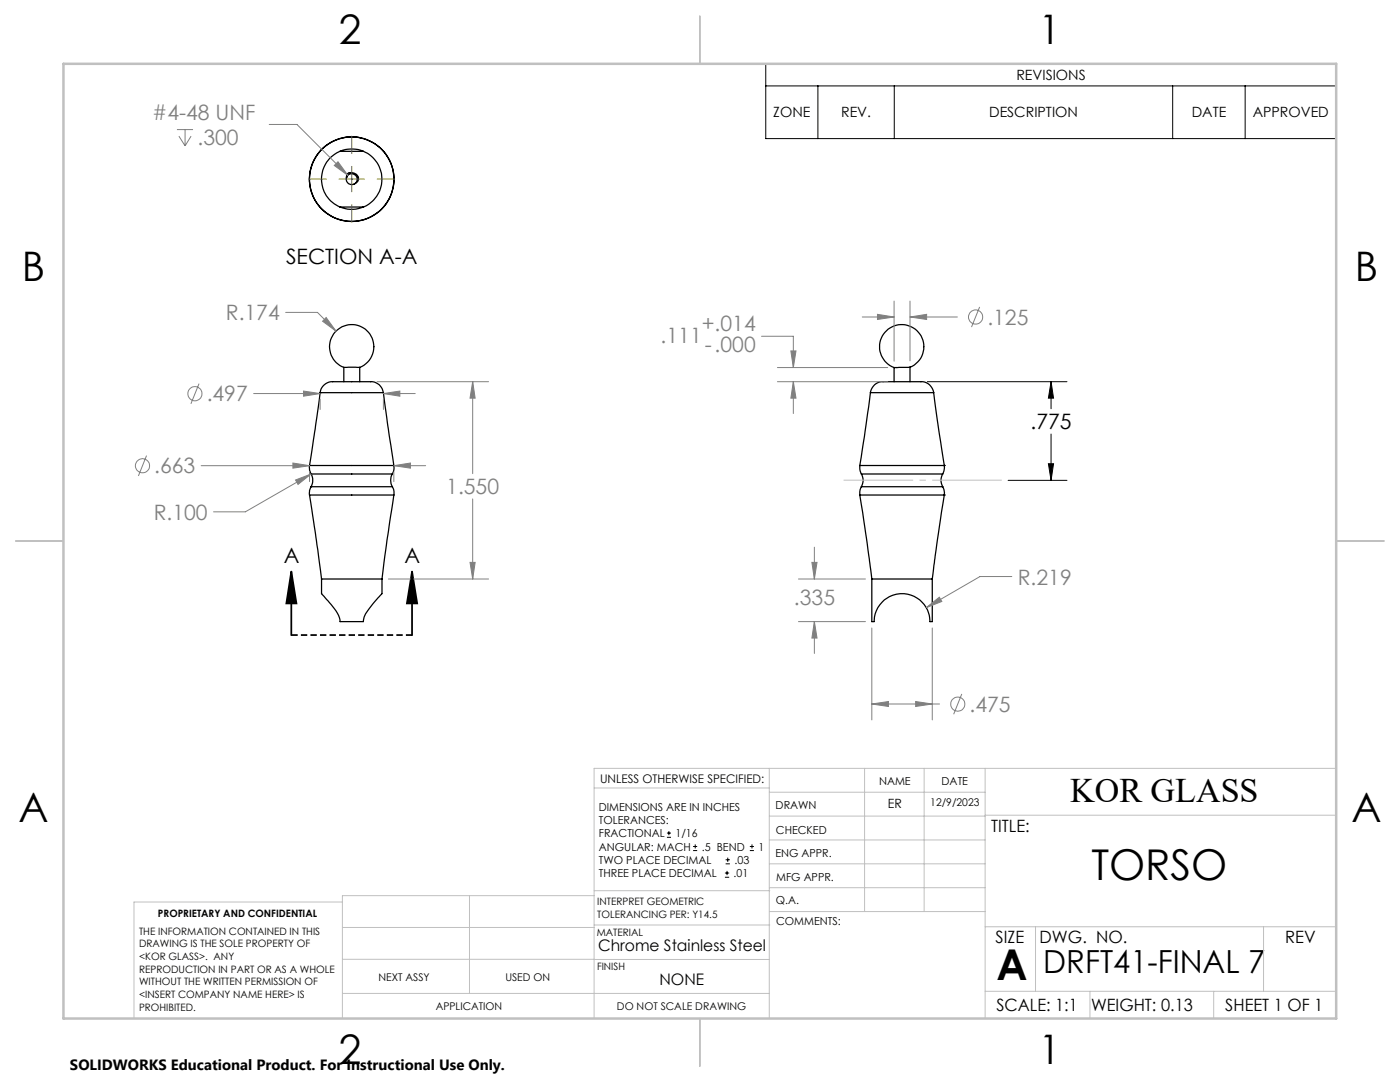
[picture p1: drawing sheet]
<svg xmlns="http://www.w3.org/2000/svg" width="279mm" height="216mm" viewBox="0 0 279 216" stroke-linecap="round" stroke-linejoin="round" font-family="sans-serif">
<g fill="none" stroke="#000" stroke-width=".25">
<path d="M67.9 30.2a6 6 0 0 0-3.7 5.6 6 6 0 0 0 3.7 5.5M67.9 30.2a6 6 0 0 1 4.6 0M67.9 30.2h4.6M69.1 35.5a1.09 1.09 0 0 1 1.8-.5 1.09 1.09 0 0 1-.3 1.8M69.2 35.3l-.1 .3M69.4 34.6a1.43 1.43 0 0 1 2.1 1.2 1.22 1.22 0 0 1-1.4 1 1.22 1.22 0 0 1-1-1.5zM72.5 30.2a6 6 0 0 1 3.7 5.6 6 6 0 0 1-3.7 5.5M67.9 41.3a6 6 0 0 0 4.6 0M67.9 41.3h4.6M63.9 78.4l-2.1 14.5M63.9 78.4a2.75 2.75 0 0 1 3.4-2.2h5.8a2.75 2.75 0 0 1 3.4 2.2M63.9 78.4h.1"/>
<path d="M63.9 78.4h12.6M68.6 73.3a4.4 4.4 0 0 1-1.9-6.8 4.4 4.4 0 0 1 7 0 4.4 4.4 0 0 1-1.9 6.8M68.6 73.3h3.2M68.6 73.3v2.9M71.8 73.3v2.9M76.5 78.4l2.1 14.5M173.7 78.4l-2.1 14.5M173.7 78.4a2.79 2.79 0 0 1 3.5-2.2h6.2a2.54 2.54 0 0 1 2.9 2.2M173.7 78.4h12.6M178.4 73.3v2.9M181.6 73.3a4.4 4.4 0 0 0 1.8-6.9 4.4 4.4 0 0 0-7.1 .2 4.4 4.4 0 0 0 2.1 6.7M181.6 73.3h-3.2"/>
<path d="M181.6 73.3v2.9M186.3 78.4l2.2 14.5M61.8 98.8l2.4 16.7M61.8 92.9a2.36 2.36 0 0 0 .3 1.7M61.8 98.8h16.8M61.8 92.9h16.8M62.1 97.1a2.23 2.23 0 0 0-.3 1.7M62.1 94.6a2.7 2.7 0 0 1 0 2.5M62.1 94.6h16.2M62.1 97.1h16.2M78.3 97.1l.3 .6v1.1M78.3 94.6a2.46 2.46 0 0 0 0 2.5"/>
<path d="M78.6 98.8l-2.4 16.7M78.6 92.9v.9l-.3 .8M171.6 98.8l2.4 16.7M171.6 92.9l.1 1.1 .2 .6M171.6 98.8h16.9M171.6 92.9h16.9M171.9 97.1l-.2 .6-.1 1.1M171.9 94.6a2.46 2.46 0 0 1 0 2.5M171.9 94.6h16.2M171.9 97.1h16.2M188.1 97.1l.3 .6 .1 1.1M188.1 94.6a2.46 2.46 0 0 0 0 2.5"/>
<path d="M188.5 98.8l-2.4 16.7M188.5 92.9l-.1 1.1-.3 .6M188.5 98.8h.1M188.5 92.9h.1M64.2 115.5h12M64.2 115.5v3l1 1.1a8.2 8.2 0 0 1 2.7 4.4h4.6a5.2 5.2 0 0 1 1.5-3l2.2-2.5M76.2 115.5v3M174 115.5h12.1M174 115.5v8.5h.4a5.6 5.6 0 0 1 5.6-5.6 5.6 5.6 0 0 1 5.6 5.6h.5v-8.5"/>
<circle cx="70.2" cy="35.8" r="8.4"/>
<circle cx="70.2" cy="35.7" r="8.5"/>
</g>
<g fill="none" stroke="#808080" stroke-width=".2">
<path d="M35.3 25.9h3.2M35.7 27.2l1.2 1.9M36.9 25.9v3.2M38.1 27.2l-1.2 1.9M53.7 24.8h5.6l10.1 10.2M66.7 33l.8-.7 1.9 2.7zM39.7 76.6l-1.6 4M50.6 78.5h13.3M57 62.3h6.4l3.7 3.8M60.6 78l3.3 .5-3.3 .6zM63.9 79.6v2.1M65.1 63.4l2 2.7-2.7-2z"/>
<path d="M75.2 76.2h22.3M76.5 78.5l3.3-.5v1.1zM76.5 79.6v2.1M76.5 78.5h6.4M94.3 76.2l.5 3.2h-1zM94.3 76.2v18.3M152 67.1h6.3v6.2M155.2 76.2h22M155.2 73.3h22M157.8 70h1.1l-.6 3.3zM158.3 76.2l.6 3.2h-1.1zM158.3 76.2v6.3"/>
<path d="M172.1 63.3h6.3M175.1 62.7l3.3 .6-3.3 .4zM178.4 60.1v12M181.6 63.3l3.3-.6v1zM181.6 60.1v11.9M181.6 63.3h9.5M195.5 61.2l-1.6 4.1M29.2 90.9l-1.6 4.1M40.1 92.9h21.7M58.5 92.4l3.3 .5-3.3 .5zM59 95.8l3.1-1.2-2.6 2.1zM61.8 94.2v1.9"/>
<path d="M62.1 94.6l-13.1 7.5h-6.4M78.6 92.9l3.3-.5v1zM78.6 94.2v1.9M78.6 92.9h6.3M94.3 99.6v15.9M77.5 115.5h20M93.8 112.2h1l-.5 3.3zM159.3 115.5h13.4M162 112.2h1.1l-.6 3.3zM162.5 109.2v6.3M201.9 115h-6.3l-10.7 6.2M159.3 124h13.4"/>
<path d="M162.5 124l.6 3.3h-1.1zM162.5 124v6.4M174 125.3v18.4M182.7 140l3.4 .5-3.4 .5zM184.9 121.2l2.6-2 .5 .8zM186.1 125.3v18.4M191.9 138.5l-1.6 4M174 140.5l3.3-.5v1zM174 140.5h13.5"/>
<circle cx="38.9" cy="78.6" r="1.42"/>
<circle cx="194.7" cy="63.3" r="1.41"/>
<circle cx="28.4" cy="92.9" r="1.41"/>
<circle cx="191.1" cy="140.5" r="1.41"/>
</g>
<g fill="none" stroke="#000" stroke-width=".2">
<path d="M152.8 12.7h113.9v15h-113.9zM152.8 17.1h113.9M163.2 17.1v10.6M178.5 17.1v10.6M234 17.1v10.6M248.5 17.1v10.6M185.1 76.2h27.8M209.8 76.2l.5 3.2h-1.1zM209.8 76.2v5.4M201.2 95.8h11.7M209.2 92.5h1.1l-.5 3.3zM209.8 86.6v9.2"/>
<path d="M133.1 167.1h.8M133.1 166.2h.8M133.5 165.8v.9M138.3 169.7h.8M138.3 168.9h.8M138.7 168.5v.8M144.7 175h.8M144.7 174.2h.8M144.8 172.4h.9M144.8 171.6h.9M145.1 173.8v.8M145.2 171.1v.9"/>
<path d="M149.6 169.7h.9M149.6 168.9h.9M150.1 168.5v.8"/>
</g>
<path d="M58.1 114.1l1.1 6.3h-2zM58.1 114.1v12.7M82.2 114.1l1.1 6.3h-2.1zM82.2 114.1v12.7" fill="none" stroke="#000" stroke-width=".35"/>
<path d="M82.3 126.7h-24.1" fill="none" stroke="#000" stroke-width=".35" stroke-dasharray="1.3 .6" stroke-linecap="butt"/>
<path d="M168.4 95.8h31.5" fill="none" stroke="#c0c0c0" stroke-width=".2" stroke-dasharray="15.2 1.3 1.3 1.3" stroke-dashoffset="1.4" stroke-linecap="butt"/>
<path d="M61.6 35.7h3.5M67.7 35.7h5M70.2 27.2v3.5M70.2 33.2v5.1M75.3 35.7h3.5M70.2 40.8v3.5" fill="none" stroke="#808000" stroke-width=".2"/>
<g fill="none" stroke="#c0c0c0" stroke-width=".2">
<path d="M118.6 157.2h34.9M153.5 153.3v49.9M153.5 158.1h43.1M172.5 153.3v28.6M184.4 153.3v28.6M196.6 153.3v49.9M266.7 153.3h-148.1v49.9M68.3 180h-41.6v23.2M93.7 178.7v19.5M118.6 178.7h-50.3v24.5M118.6 177.7h35M153.5 167.6h43.1"/>
<path d="M153.5 162.8h43.1M153.5 172.4h43.1M153.5 177.1h43.1M196.6 162.7h70.1M68.3 198.2h85.2M68.3 191.4l85.2 .1M68.3 185.1h50.3M118.6 184.6h35M153.6 181.9h43M196.6 197.8h70.1M196.6 184.9h70.1M206.7 184.9v12.9"/>
<path d="M217.5 197.8v5.4M242.2 197.8v5.4M252.2 184.9v12.9"/>
</g>
<path d="M139.7 3.2v9.5M3.1 107.9h9.6M266.7 107.9h9.5M139.7 203.2v9.6" fill="none" stroke="#c0c0c0" stroke-width=".25"/>
<path d="M12.7 12.7h254v190.5h-254z" fill="none" stroke="#c0c0c0" stroke-width=".5"/>
<path d="M82.2 114.1l1.1 6.3h-2.1zM58.1 114.1l1.1 6.3h-2z" fill="#000"/>
<path d="M78.6 92.9l3.3-.5v1zM58.5 92.4l3.3 .5-3.3 .5zM60.6 78l3.3 .5-3.3 .6zM76.5 78.5l3.3-.5v1.1zM59 95.8l.5 .9 2.6-2.1zM94.3 76.2l.5 3.2h-1zM93.8 112.2h1l-.5 3.3zM65.1 63.4l-.7 .7 2.7 2zM162 112.2h1.1l-.6 3.3zM162.5 124l.6 3.3h-1.1zM184.9 121.2l3.1-1.2-.5-.8zM174 140.5l3.3-.5v1zM182.7 140l3.4 .5-3.4 .5zM157.8 70h1.1l-.6 3.3zM158.3 76.2l.6 3.2h-1.1zM175.1 62.7l3.3 .6-3.3 .4zM181.6 63.3l3.3-.6v1zM66.7 33l2.7 2-1.9-2.7z" fill="#808080"/>
<path d="M209.8 76.2l.5 3.2h-1.1zM209.2 92.5h1.1l-.5 3.3z" fill="#000"/>
<g font-size="8.5">
<text x="217.8" y="175.5">TORSO</text>
<text x="198.9" y="195.5">A</text>
</g>
<g font-size="8.1">
<text x="67.6" y="8.9">2</text>
<text x="207.3" y="8.9">1</text>
<text x="4.4" y="56.1">B</text>
<text x="270.4" y="56.1">B</text>
<text x="3.7" y="164.1">A</text>
<text x="269.7" y="164.1">A</text>
<text x="67.6" y="212.4">2</text>
<text x="207.3" y="212.4">1</text>
</g>
<text font-size="6.9" x="213.6" y="160.1">KOR GLASS</text>
<text font-size="6.3" x="208.2" y="194.2">DRFT41-FINAL 7</text>
<g font-size="4.2" fill="#808080">
<text x="30.4" y="23.9">#4-48 UNF</text>
<text x="39.4" y="28.9">.300</text>
<text x="45.1" y="63.9">R.174</text>
<text x="197" y="64.8">.125</text>
<text x="131.8" y="68.4">.111</text>
<text x="140.1" y="66.1">+.014</text>
<text x="140.6" y="70.3">-.000</text>
<text x="41.2" y="80.1">.497</text>
<text x="30.8" y="94.5">.663</text>
<text x="89.1" y="98.6">1.550</text>
<text x="30.7" y="103.7">R.100</text>
<text x="203.1" y="116.6">R.219</text>
<text x="158.5" y="120.8">.335</text>
<text x="193.5" y="142">.475</text>
</g>
<g font-size="4.2">
<text x="57.1" y="52.6">SECTION A-A</text>
<text x="205.7" y="85.7">.775</text>
<text x="56.7" y="112.3">A</text>
<text x="80.8" y="112.3">A</text>
</g>
<g font-size="3.4">
<text x="197.8" y="166">TITLE:</text>
<text x="198.7" y="188.1">SIZE</text>
<text x="207.5" y="188.1">DWG. NO.</text>
<text x="256.5" y="188.2">REV</text>
<text x="198.8" y="201.7">SCALE: 1:1</text>
<text x="217.7" y="201.8">WEIGHT: 0.13</text>
<text x="244.5" y="201.7">SHEET 1 OF 1</text>
</g>
<g font-size="3.2">
<text x="119.4" y="189.8">Chrome Stainless Steel</text>
<text x="131.6" y="196.6">NONE</text>
</g>
<text font-size="3" x="14" y="213.5">SOLIDWORKS Educational Product. For Instructional Use Only.</text>
<g font-size="2.8">
<text x="202.8" y="16">REVISIONS</text>
<text x="154.3" y="23.4">ZONE</text>
<text x="167.9" y="23.4">REV.</text>
<text x="197.4" y="23.4">DESCRIPTION</text>
<text x="237.8" y="23.4">DATE</text>
<text x="250" y="23.4">APPROVED</text>
</g>
<text font-size="2.5" x="177.2" y="161.3">ER</text>
<text font-size="2.4" x="119.8" y="156.2">UNLESS OTHERWISE SPECIFIED:</text>
<g font-size="2.2">
<text x="119.5" y="161.8">DIMENSIONS ARE IN INCHES</text>
<text x="154.8" y="161.4">DRAWN</text>
<text x="175.4" y="156.6">NAME</text>
<text x="187.9" y="156.7">DATE</text>
<text x="119.5" y="164.4">TOLERANCES:</text>
<text x="119.5" y="167.1">FRACTIONAL</text>
<text x="134.8" y="167.1">1/16</text>
<text x="154.9" y="166.3">CHECKED</text>
<text x="119.5" y="172.4">TWO PLACE DECIMAL</text>
<text x="119.5" y="169.7">ANGULAR: MACH</text>
<text x="140.1" y="169.7">.5 BEND</text>
<text x="146.6" y="172.4">.03</text>
<text x="151.4" y="169.7">1</text>
<text x="154.8" y="171">ENG APPR.</text>
<text x="119.5" y="175">THREE PLACE DECIMAL</text>
<text x="146.4" y="175">.01</text>
<text x="154.9" y="175.7">MFG APPR.</text>
<text x="154.9" y="180.4">Q.A.</text>
<text x="154.9" y="184.6">COMMENTS:</text>
</g>
<g font-size="2.1">
<text x="185.7" y="160.7">12/9/2023</text>
<text x="75.5" y="195.7">NEXT ASSY</text>
<text x="100.9" y="195.7">USED ON</text>
<text x="86.9" y="201.5">APPLICATION</text>
<text x="123.1" y="201.6">DO NOT SCALE DRAWING</text>
</g>
<g font-size="2">
<text x="31.5" y="182.9">PROPRIETARY AND CONFIDENTIAL</text>
<text x="119.2" y="180.6">INTERPRET GEOMETRIC</text>
<text x="119.2" y="183.1">TOLERANCING PER: Y14.5</text>
<text x="27.8" y="186.5">THE INFORMATION CONTAINED IN THIS</text>
<text x="27.8" y="189">DRAWING IS THE SOLE PROPERTY OF</text>
<text x="27.8" y="191.6">&lt;KOR GLASS&gt;. ANY</text>
<text x="119.1" y="186.7">MATERIAL</text>
<text x="27.8" y="194.1">REPRODUCTION IN PART OR AS A WHOLE</text>
<text x="27.8" y="196.6">WITHOUT THE WRITTEN PERMISSION OF</text>
<text x="119.1" y="193.5">FINISH</text>
<text x="27.8" y="199.1">&lt;INSERT COMPANY NAME HERE&gt; IS</text>
<text x="27.8" y="201.7">PROHIBITED.</text>
</g>
</svg>
